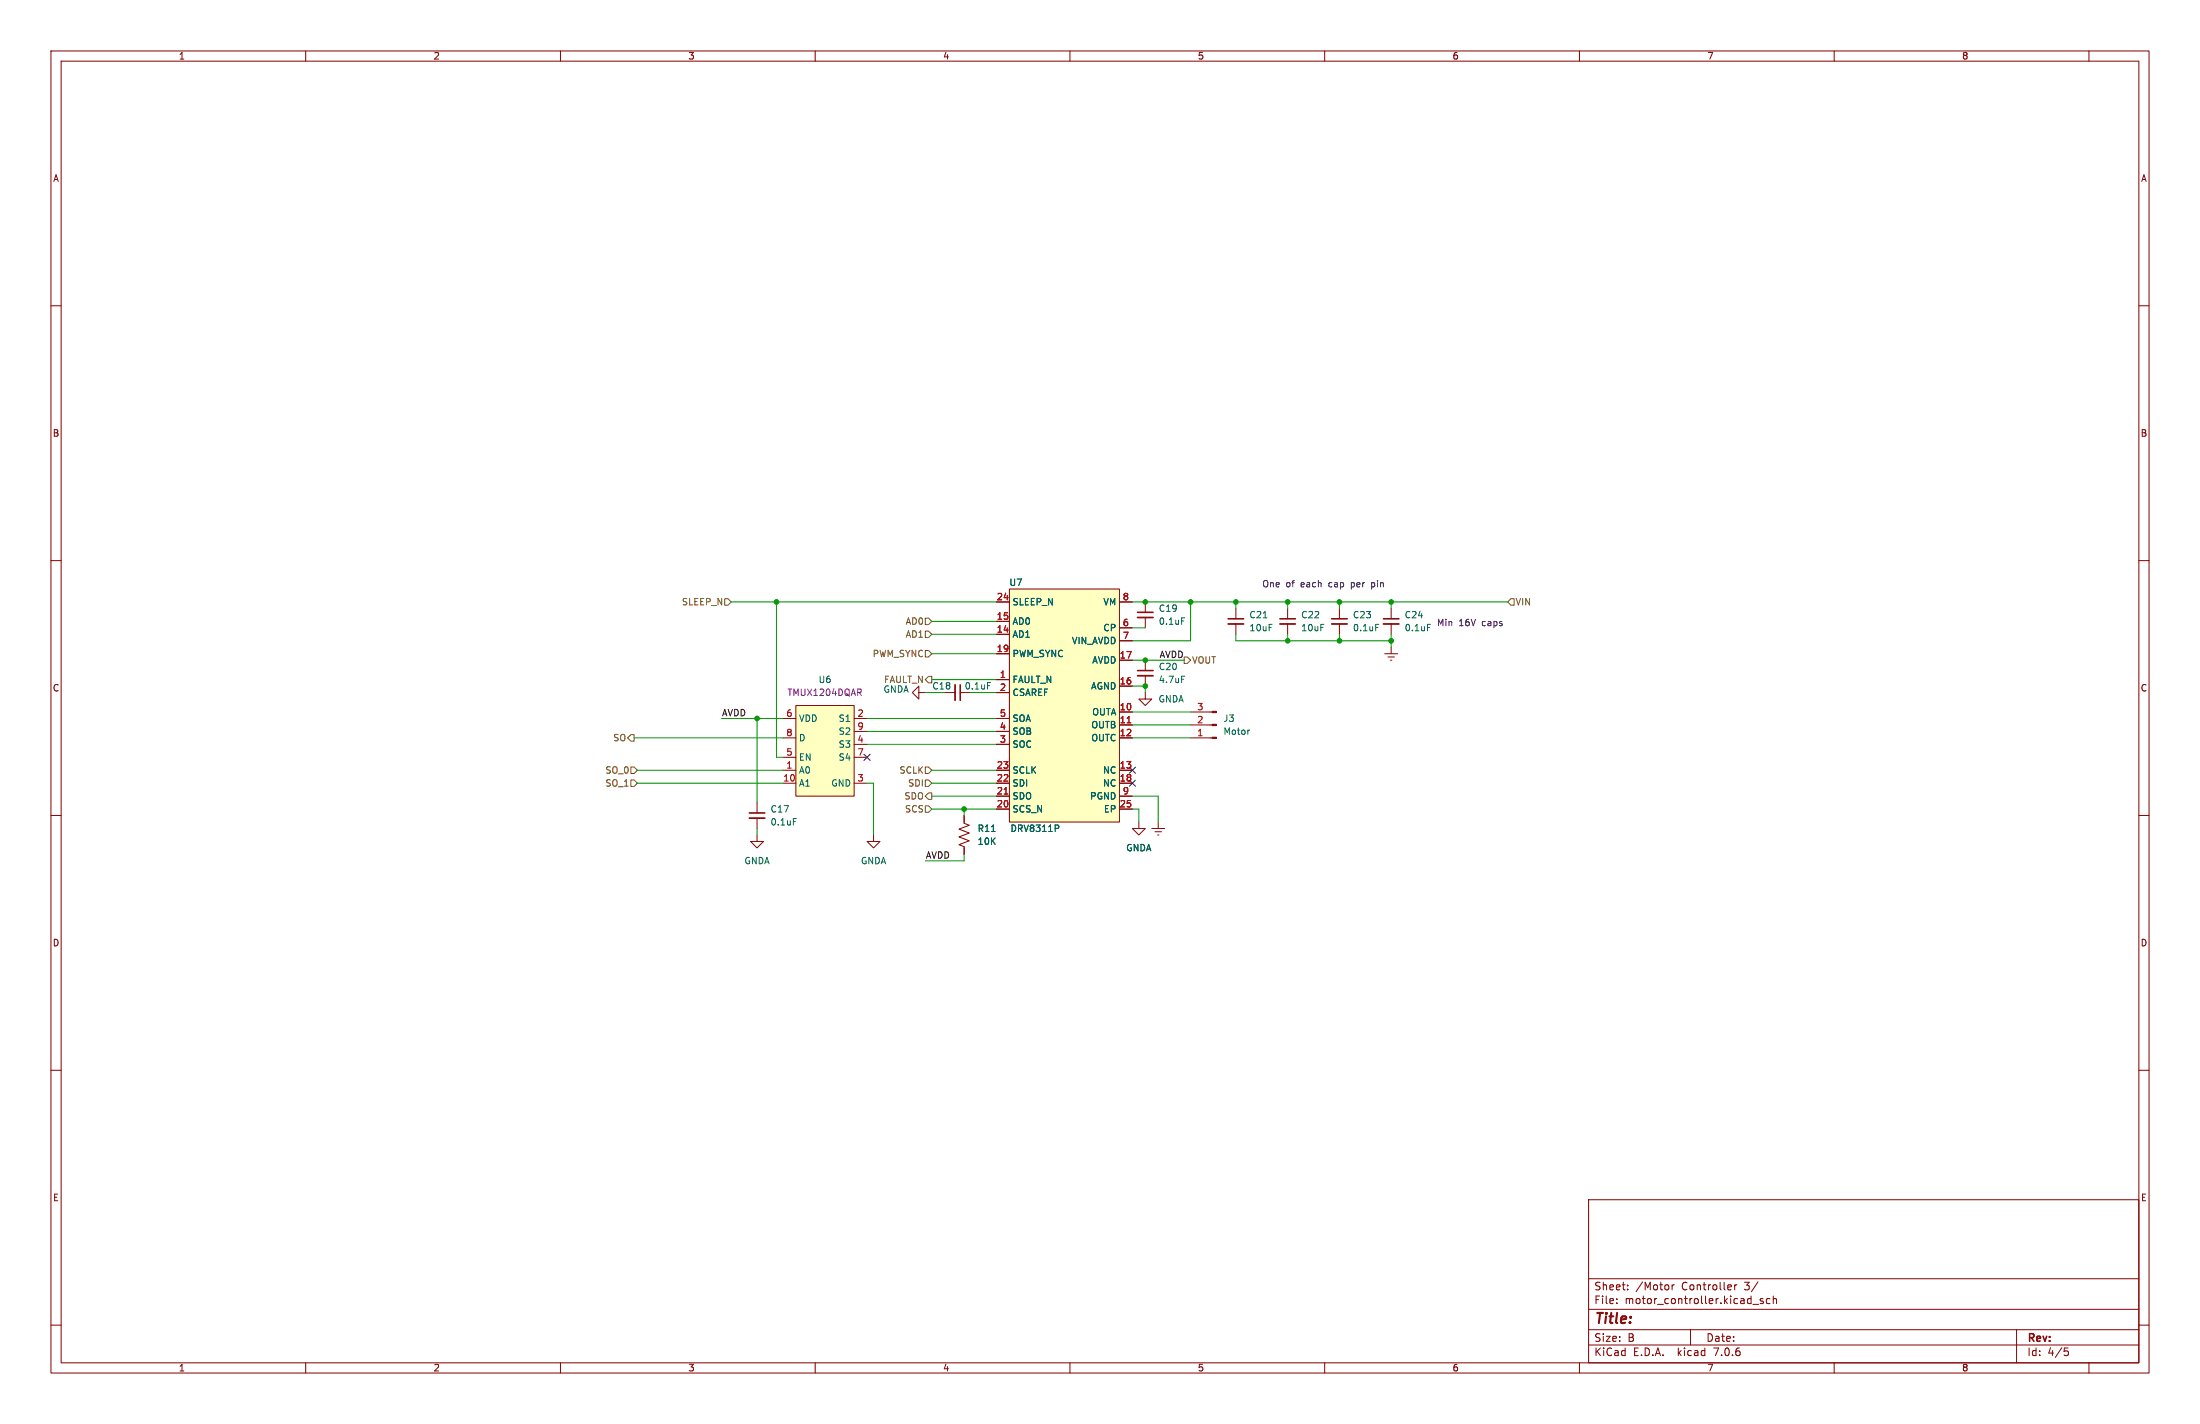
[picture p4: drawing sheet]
<svg xmlns="http://www.w3.org/2000/svg" width="432mm" height="279mm" viewBox="0 0 432 279" stroke-linecap="round" stroke-linejoin="round" font-family="sans-serif">
<g fill="none" stroke="#840000" stroke-width=".2">
<path d="M10 10h411.8v259.4h-411.8zM12 12h407.8v255.4h-407.8zM60 10v2M110 10v2M160 10v2M210 10v2M260 10v2M310 10v2M360 10v2M410 10v2M10 60h2M419.8 60h2"/>
<path d="M10 110h2M195.6 118.1h2.5M198.1 115.6h21.6v45.7h-21.6zM219.7 118.1h2.5M224.8 118.1v2M242.6 119.4v2M252.7 119.4v2M262.9 119.4v2M273 119.4v2M419.8 110h2M156.2 138.4h11.4v17.8h-11.4zM180.3 135.9v-1.3l-1.2 1.3 1.2 1.3v-1.3h1.3"/>
<path d="M185.4 135.9h2.1M188.5 135.9h2M195.6 128.3h2.5M195.6 133.4h2.5M195.6 124.5h2.5M195.6 121.9h2.5M195.6 135.9h2.5M219.7 129.5h2.5M219.7 139.7h2.5M219.7 134.6h2.5M219.7 123.2h2.5M219.7 125.7h2.5"/>
<path d="M224.8 135.9v1.3h1.3l-1.3 1.2-1.3-1.2h1.3M224.8 121.2v2M224.8 129.5v2.1M224.8 132.6v2M233.7 139.7h4.2M242.6 122.4v2.1M252.7 122.4v2.1M262.9 122.4v2.1M271.8 128.3h2.5M272.4 128.9h1.3M272.9 129.5h.3M273 122.4v2.1"/>
<path d="M273 127v1.3M10 160h2M148.6 157.5v2M153.7 144.8h2.5M153.7 151.1h2.5M153.7 153.7h2.5M153.7 141h2.5M153.7 148.6h2.5M167.6 153.7h2.6M167.6 146.1h2.6M167.6 143.5h2.6M167.6 141h2.6"/>
<path d="M167.6 148.6h2.6M195.6 151.1h2.5M195.6 153.7h2.5M195.6 158.8h2.5M195.6 156.2h2.5M195.6 146.1h2.5M195.6 143.5h2.5M195.6 141h2.5M219.7 142.2h2.5M219.7 144.8h2.5M219.7 151.1h2.5M219.7 153.7h2.5"/>
<path d="M219.7 158.8h2.5M219.7 156.2h2.5M233.7 142.2h4.2M233.7 144.8h4.2M419.8 160h2M148.6 163.8v1.3h1.3l-1.3 1.3-1.3-1.3h1.3M148.6 160.5v2.1M171.4 163.8v1.3h1.3l-1.3 1.3-1.2-1.3h1.2M189.2 160v1.5l1 .4-2 .8 2 .7-2 .8 2 .8-2 .7 1 .4v1.5M223.5 161.3v1.3h1.3l-1.3 1.2-1.3-1.2h1.3M226.1 162.6h2.5M226.7 163.2h1.3"/>
<path d="M227.2 163.8h.3M227.3 161.3v1.3M10 210h2M419.8 210h2M311.8 235.4h108v32h-108zM10 260h2M311.8 256.9h108M311.8 250.9h108M317.3 255.6v.2M317.3 254.9v.1M319.5 252.9v.2M319.5 252.2v.1"/>
<path d="M328.2 252.1v1M328.6 252.1l-.3 .1-.1 .2M340.5 252.1v1M340.9 252.1l-.3 .1-.1 .2M344 255.9h1.2M346 254.9l-.3-.1-.2 .2v.2l.5 .2v.3h-.5M347.4 254.9l-.4-.1-.3 .3 .1 .6h.6M348 254.9l.3-.1 .3 .1 .1 .9M348 254.3v1.5M419.8 260h2M60 267.4v2M110 267.4v2"/>
<path d="M160 267.4v2M210 267.4v2M260 267.4v2M310 267.4v2M311.8 263.9h108M311.8 260.9h108M331.8 260.9v3M360 267.4v2M395.8 260.9v6.5M405.2 264.5h.7M405.3 265.1h.4l.3 .2-.2 .6-.5 .1M410 267.4v2"/>
</g>
<g fill="#ffffc2" stroke="#ffffc2" stroke-width=".2">
<path d="M198.1 115.6h21.6v45.7h-21.6z"/>
<path d="M156.2 138.4h11.4v17.8h-11.4z"/>
</g>
<path d="M197.1 155.8h.7M221.2 141.8h.7" fill="none" stroke="#a90000" stroke-width=".2"/>
<path d="M193.8 133.9h.6M231.9 121.2h.6M231.9 132.7h.6M247.9 121.2h.8M270 122.5h.6M280.2 122.5h.6M245.2 143.2h.1M155.7 160.6h.6M194.6 163.1h.7M207.6 161.9l.2 .2-.2 .4" fill="none" stroke="#006464" stroke-width=".2"/>
<path d="M187.5 134.4v3M223.3 132.6h3M223.3 121.2h3M241 122.4h3.1M251.2 122.4h3.1M261.4 122.4h3M271.5 122.4h3.1M147.1 160.5h3" fill="none" stroke="#840000" stroke-width=".33"/>
<path d="M188.5 134.4v3M223.3 131.6h3M223.3 120.1h3M241 121.4h3.1M251.2 121.4h3.1M261.4 121.4h3M271.5 121.4h3.1M147.1 159.5h3" fill="none" stroke="#840000" stroke-width=".3"/>
<path d="M168.6 135.9l.5 .6M169 135.3v.4" fill="none" stroke="#840084" stroke-width=".2"/>
<g fill="#840000" stroke="#840000" stroke-width=".2">
<path d="M237.9 139.6h.9v.2h-.9z"/>
<path d="M237.9 142.1h.9v.3h-.9z"/>
<path d="M237.9 144.7h.9v.2h-.9z"/>
</g>
<g fill="none" stroke="#725600" stroke-width=".2">
<path d="M142.2 117.5h.7l.6 .6-.6 .6h-.7zM296.5 117.5h.7v1.2h-.7l-.6-.6zM181.6 121.3h.6l.7 .6-.7 .7h-.6zM181.6 123.8h.6l.7 .7-.7 .6h-.6zM181.6 127.6h.6l.7 .7-.7 .6h-.6zM182.2 132.7h.7v1.3h-.7l-.6-.6zM232.4 128.9h.6l.7 .6-.7 .7h-.6zM123.8 153h.7l.6 .7-.6 .6h-.7zM123.8 144.1h.7v1.3h-.7l-.6-.6zM123.8 150.5h.7l.6 .6-.6 .7h-.7zM181.6 150.5h.6l.7 .6-.7 .7h-.6zM181.6 158.1h.6l.7 .7-.7 .6h-.6z"/>
<path d="M181.6 153h.6l.7 .7-.7 .6h-.6zM182.2 155.6h.7v1.2h-.7l-.6-.6z"/>
</g>
<path d="M269.2 114.3v1.3M269.2 115.1l.1 .1M269.3 114.3l-.1 .1" fill="none" stroke="#0000c2" stroke-width=".2"/>
<g fill="none" stroke="#009600" stroke-width=".2">
<path d="M143.5 118.1h52.1M152.4 118.1v30.5h1.3M222.2 118.1h73.7M233.7 118.1v7.6h-11.5M242.6 118.1v1.3M252.7 118.1v1.3M262.9 118.1v1.3M273 118.1v1.3M181.6 135.9h3.8M182.9 124.5h12.7M182.9 121.9h12.7M182.9 133.4h12.7"/>
<path d="M182.9 128.3h12.7M190.5 135.9h5.1M222.2 123.2h2.6M222.2 129.5h10.2M222.2 134.6h2.6v1.3M222.2 139.7h11.5M242.6 124.5v1.2h30.4M252.7 124.5v1.2M262.9 124.5v1.2M273 124.5v2.5M124.5 144.8h29.2M125.1 153.7h28.6"/>
<path d="M125.1 151.1h28.6M141.6 141h12.1M148.6 141v16.5M170.2 146.1h25.4M170.2 141h25.4M170.2 143.5h25.4M170.2 153.7h1.2v10.1M182.9 158.8h12.7M182.9 156.2h12.7M182.9 153.7h12.7M182.9 151.1h12.7M189.2 158.8v1.2"/>
<path d="M222.2 156.2h5.1v5.1M222.2 158.8h1.3v2.5M222.2 144.8h11.5M222.2 142.2h11.5M148.6 162.6v1.2M189.2 167.6v1.3h-7.6"/>
</g>
<path d="M169.6 148l1.2 1.2M170.8 148l-1.2 1.2M221.6 150.5l1.3 1.2M221.6 153.1l1.3 1.2M222.9 150.5l-1.3 1.2M222.9 153.1l-1.3 1.2" fill="none" stroke="#000084" stroke-width=".2"/>
<g fill="#009600" stroke="#009600" stroke-width=".2">
<circle cx="262.9" cy="125.7" r=".46"/>
<circle cx="252.7" cy="125.7" r=".46"/>
<circle cx="273" cy="118.1" r=".46"/>
<circle cx="273" cy="125.7" r=".46"/>
<circle cx="262.9" cy="118.1" r=".46"/>
<circle cx="252.7" cy="118.1" r=".46"/>
<circle cx="242.6" cy="118.1" r=".46"/>
<circle cx="233.7" cy="118.1" r=".46"/>
<circle cx="224.8" cy="118.1" r=".46"/>
<circle cx="224.8" cy="134.6" r=".46"/>
<circle cx="224.8" cy="129.5" r=".46"/>
<circle cx="189.2" cy="158.8" r=".46"/>
<circle cx="152.4" cy="118.1" r=".46"/>
<circle cx="148.6" cy="141" r=".46"/>
</g>
<text font-size="2.8" fill="#840000" x="312.8" y="260.3">Title:</text>
<g font-size="2.1" fill="#840000">
<text x="312.8" y="256.1">File:</text>
<text x="312.8" y="253.4">Sheet:</text>
<text x="318.9" y="256.1">motor_controller.kicad_sch</text>
<text x="321" y="253.4">/Motor</text>
<text x="330.1" y="253.4">Controller</text>
<text x="342.6" y="253.4">3/</text>
<text x="312.8" y="263.5">Size:</text>
<text x="319.5" y="263.5">B</text>
<text x="334.8" y="263.5">Date:</text>
<text x="397.8" y="263.7">Rev:</text>
<text x="312.8" y="266.3">KiCad</text>
<text x="320.5" y="266.3">E.D.A.</text>
<text x="329.4" y="266.3">kicad</text>
<text x="336.6" y="266.3">7.0.6</text>
<text x="397.8" y="266.3">Id:</text>
<text x="401.9" y="266.3">4/5</text>
</g>
<g font-size="1.8" fill="#840000">
<text x="35" y="11.9">1</text>
<text x="85" y="11.9">2</text>
<text x="135" y="11.9">3</text>
<text x="185" y="11.9">4</text>
<text x="235" y="11.9">5</text>
<text x="285" y="11.9">6</text>
<text x="335" y="11.9">7</text>
<text x="385" y="11.9">8</text>
<text x="10.3" y="35.9">A</text>
<text x="420.1" y="35.9">A</text>
<text x="10.3" y="85.9">B</text>
<text x="420.1" y="85.9">B</text>
<text x="10.3" y="135.9">C</text>
<text x="420.1" y="135.9">C</text>
<text x="10.3" y="185.9">D</text>
<text x="420.1" y="185.9">D</text>
<text x="10.3" y="235.9">E</text>
<text x="420.1" y="235.9">E</text>
<text x="35" y="269.3">1</text>
<text x="85" y="269.3">2</text>
<text x="135" y="269.3">3</text>
<text x="185" y="269.3">4</text>
<text x="235" y="269.3">5</text>
<text x="285" y="269.3">6</text>
<text x="335" y="269.3">7</text>
<text x="385" y="269.3">8</text>
</g>
<g font-size="1.8" fill="#725600">
<text x="133.7" y="119">SLEEP_N</text>
<text x="297.4" y="119">VIN</text>
<text x="177.6" y="122.8">AD0</text>
<text x="177.6" y="125.3">AD1</text>
<text x="171.2" y="129.1">PWM_SYNC</text>
<text x="233.9" y="130.4">VOUT</text>
<text x="173.4" y="134.2">FAULT_N</text>
<text x="120.3" y="145.6">SO</text>
<text x="118.7" y="154.5">SO_1</text>
<text x="118.7" y="152">SO_0</text>
<text x="176.4" y="152">SCLK</text>
<text x="178.1" y="154.5">SDI</text>
<text x="177.4" y="157.1">SDO</text>
<text x="177.5" y="159.6">SCS</text>
</g>
<g font-size="1.8" fill="#a90000">
<text x="195.5" y="117.9">24</text>
<text x="220.3" y="117.9">8</text>
<text x="195.5" y="124.2">14</text>
<text x="195.5" y="121.7">15</text>
<text x="220.3" y="122.9">6</text>
<text x="220.3" y="125.5">7</text>
<text x="195.5" y="128">19</text>
<text x="219.7" y="129.3">17</text>
<text x="196.1" y="133.1">1</text>
<text x="196.1" y="135.6">2</text>
<text x="219.7" y="134.4">16</text>
<text x="154.2" y="140.7">6</text>
<text x="168.2" y="140.7">2</text>
<text x="168.2" y="143.3">9</text>
<text x="196.1" y="143.3">4</text>
<text x="196.1" y="140.7">5</text>
<text x="219.7" y="139.4">10</text>
<text x="219.7" y="142">11</text>
<text x="234.9" y="142">2</text>
<text x="234.9" y="139.4">3</text>
<text x="154.2" y="148.3">5</text>
<text x="154.2" y="144.5">8</text>
<text x="168.2" y="145.8">4</text>
<text x="168.2" y="148.3">7</text>
<text x="196.1" y="145.8">3</text>
<text x="219.7" y="144.5">12</text>
<text x="234.9" y="144.5">1</text>
<text x="153.6" y="153.4">10</text>
<text x="154.2" y="150.9">1</text>
<text x="168.2" y="153.4">3</text>
<text x="195.5" y="156">21</text>
<text x="195.5" y="153.4">22</text>
<text x="195.5" y="150.9">23</text>
<text x="219.7" y="150.9">13</text>
<text x="219.7" y="153.4">18</text>
<text x="220.3" y="156">9</text>
<text x="195.5" y="158.5">20</text>
<text x="219.7" y="158.5">25</text>
</g>
<g font-size="1.8" fill="#006464">
<text x="198" y="115.2">U7</text>
<text x="198.6" y="119">SLEEP_N</text>
<text x="216.5" y="119">VM</text>
<text x="198.6" y="125.3">AD1</text>
<text x="198.6" y="122.8">AD0</text>
<text x="216.5" y="124.1">CP</text>
<text x="227.3" y="120.2">C19</text>
<text x="227.3" y="122.8">0.1uF</text>
<text x="245.1" y="121.5">C21</text>
<text x="245.1" y="124.1">10uF</text>
<text x="255.3" y="121.5">C22</text>
<text x="255.3" y="124.1">10uF</text>
<text x="265.4" y="121.5">C23</text>
<text x="265.4" y="124.1">0.1uF</text>
<text x="275.6" y="121.5">C24</text>
<text x="275.6" y="124.1">0.1uF</text>
<text x="198.6" y="129.1">PWM_SYNC</text>
<text x="210.3" y="126.6">VIN_AVDD</text>
<text x="214.3" y="130.4">AVDD</text>
<text x="227.3" y="131.7">C20</text>
<text x="160.6" y="134.2">U6</text>
<text x="173.3" y="136.1">GNDA</text>
<text x="182.9" y="135.5">C18</text>
<text x="189.2" y="135.5">0.1uF</text>
<text x="198.6" y="134.2">FAULT_N</text>
<text x="198.6" y="136.8">CSAREF</text>
<text x="214" y="135.5">AGND</text>
<text x="227.3" y="134.2">4.7uF</text>
<text x="156.7" y="141.8">VDD</text>
<text x="164.5" y="141.8">S1</text>
<text x="198.6" y="141.8">SOA</text>
<text x="214.1" y="143.1">OUTB</text>
<text x="214.3" y="140.6">OUTA</text>
<text x="227.3" y="138">GNDA</text>
<text x="240" y="141.8">J3</text>
<text x="156.7" y="149.5">EN</text>
<text x="156.7" y="145.6">D</text>
<text x="164.5" y="146.9">S3</text>
<text x="164.5" y="149.5">S4</text>
<text x="164.5" y="144.4">S2</text>
<text x="198.6" y="146.9">SOC</text>
<text x="198.6" y="144.4">SOB</text>
<text x="214.1" y="145.6">OUTC</text>
<text x="240" y="144.4">Motor</text>
<text x="156.7" y="152">A0</text>
<text x="156.7" y="154.5">A1</text>
<text x="163.1" y="154.5">GND</text>
<text x="198.6" y="154.5">SDI</text>
<text x="198.6" y="152">SCLK</text>
<text x="216.4" y="152">NC</text>
<text x="216.4" y="154.5">NC</text>
<text x="151.1" y="159.6">C17</text>
<text x="198.6" y="159.6">SCS_N</text>
<text x="198.6" y="157.1">SDO</text>
<text x="213.9" y="157.1">PGND</text>
<text x="216.6" y="159.6">EP</text>
<text x="151.1" y="162.2">0.1uF</text>
<text x="191.8" y="163.4">R11</text>
<text x="191.8" y="166">10K</text>
<text x="198.2" y="163.4">DRV8311P</text>
<text x="220.9" y="167.2">GNDA</text>
<text x="146" y="169.8">GNDA</text>
<text x="168.9" y="169.8">GNDA</text>
</g>
<g font-size="1.8" fill="#0000c2">
<text x="247.6" y="115.3">One</text>
<text x="252.4" y="115.3">of</text>
<text x="255.4" y="115.3">each</text>
<text x="261.1" y="115.3">cap</text>
<text x="265.6" y="115.3">per</text>
<text x="269.8" y="115.3">pin</text>
<text x="281.9" y="122.9">Min</text>
<text x="286.3" y="122.9">16V</text>
<text x="291" y="122.9">caps</text>
</g>
<g font-size="1.8" fill="#0f0f0f">
<text x="227.5" y="129.2">AVDD</text>
<text x="141.6" y="140.6">AVDD</text>
<text x="181.6" y="168.6">AVDD</text>
</g>
<text font-size="1.8" fill="#840084" x="154.4" y="136.8">TMUX1204DQAR</text>
</svg>
